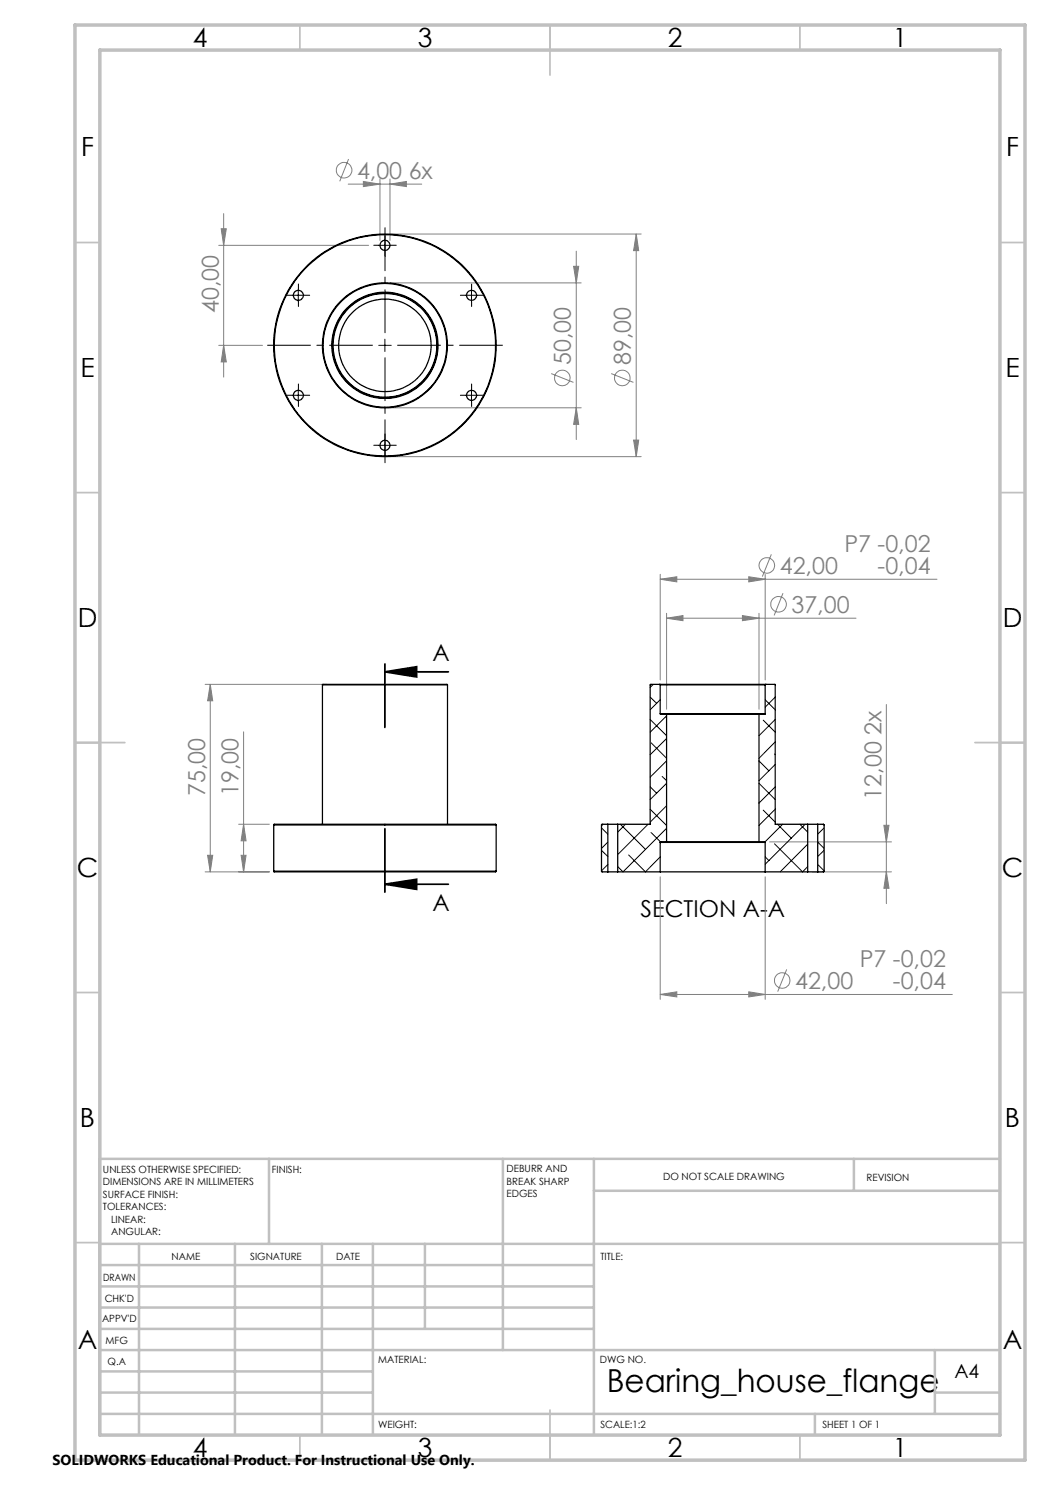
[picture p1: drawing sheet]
<svg xmlns="http://www.w3.org/2000/svg" width="210mm" height="297mm" viewBox="0 0 210 297" stroke-linecap="round" stroke-linejoin="round" font-family="sans-serif">
<g fill="none" stroke="#808080" stroke-width=".2">
<path d="M69.6 36.8h14.7M69.7 31.8l-1.8 4.5M72.7 36.3l3.3 .5-3.3 .5zM76 35.8v12.3M78 36.8l3.3-.5v1zM78 35.8v12.3M43.7 49.1h30M44.2 45.8h1.1l-.6 3.3zM44.7 42.7v32.7M78 46.8h50.2M78 56.6h38.2M114.7 53.3h1l-.4 3.3z"/>
<path d="M115.3 50.2v37.7M127.2 46.8v44.5M127.2 46.8l.5 3.3h-1zM43.7 69.1h8.8M44.7 69.1l.6 3.3h-1.1zM110.2 74.7l4.5 1.8M122.2 74.7l4.5 1.8M78 91.3h50.2M78 81.6h38.2M115.3 81.6l.4 3.3h-1zM126.7 88h1l-.5 3.3zM132 115.8l3.4-.4v1z"/>
<path d="M132 114.9v21.1M132 115.8h55.4M149.8 115.4l3.2 .4-3.2 .6zM153 114.9v21.1M154.3 110.9l-1.8 4.4M156.6 118.6l-1.8 4.5M41 136.9h24.4M42.1 136.9l.4 3.3h-1zM42.1 136.9v37.5M133.3 123.6l3.3-.5v1zM133.3 122.7v19.1M133.3 123.6h37.9"/>
<path d="M148.5 123.1l3.3 .5-3.3 .5zM151.8 122.7v19.1M48.7 146.4v28M177.3 140.9v39.8M41 174.4h12.9M41.5 171.1h1l-.4 3.3zM47.7 164.8h6.2M48.2 171.1h1l-.5 3.3zM48.7 164.8l.5 3.4h-1zM132 175.4v24.5M153 175.4v24.5M153.9 168.4h24.4"/>
<path d="M162.6 174.4h15.7M176.8 165.1h1l-.5 3.3zM177.3 174.4l.5 3.3h-1zM132 198.9l3.4-.5v1zM132 198.9h58.5M149.8 198.4l3.2 .5-3.2 .5zM157.3 193.9l-1.8 4.4"/>
<circle cx="68.8" cy="34" r="1.55"/>
<circle cx="112.5" cy="75.6" r="1.55"/>
<circle cx="124.5" cy="75.6" r="1.55"/>
<circle cx="153.4" cy="113.1" r="1.55"/>
<circle cx="155.7" cy="120.9" r="1.56"/>
<circle cx="156.5" cy="196.1" r="1.55"/>
</g>
<path d="M77 134.4h12.7M77 132.8v12.7M77 134.4l6.3-1.1v2.1zM77 165.7v12.7M77 176.8h12.7M77 176.8l6.3-.9v2z" fill="none" stroke="#000" stroke-width=".35"/>
<path d="M74.5 69.1h-21M77 66.6v-21M77 71.6v21M79.5 69.1h21" fill="none" stroke="#000" stroke-width=".2" stroke-dasharray="15.2 1.3 1.3 1.3" stroke-dashoffset="6.6"/>
<g fill="none" stroke="#000" stroke-width=".2" stroke-dasharray="15.2 1.3 1.3 1.3">
<path d="M58.4 59.1h-1M59.7 57.8v-1M60.9 59.1h1M75.8 49.1h-1M77 47.8v-1M77 50.3v1M78.3 49.1h1M93.1 59.1h-1M94.3 57.8v-1M95.6 59.1h1M58.4 79.1h-1M59.7 77.8v-1"/>
<path d="M59.7 60.3v1M60.9 79.1h1M93.1 79.1h-1M94.3 60.3v1M94.3 77.8v-1M95.6 79.1h1M59.7 80.3v1M75.8 89.1h-1M77 87.8v-1M77 90.3v1M78.3 89.1h1M94.3 80.3v1"/>
</g>
<g fill="none" stroke="#000" stroke-width=".2">
<path d="M58.4 59.1h2.5M59.7 57.8v2.5M75.7 49.1h2.5M77 47.8v2.5M93.1 59.1h2.5M94.3 57.8v2.5M58.4 79.1h2.5M59.7 77.8v2.5M75.7 69.1h2.5M77 67.8v2.5M93.1 79.1h2.5M94.3 77.8v2.5"/>
<path d="M75.7 89.1h2.5M77 87.8v2.5"/>
</g>
<g fill="none" stroke="#c0c0c0" stroke-width=".35">
<path d="M60 5v5M110 5v10M160 5v5M15 48.5h5M200 48.5h5M15 98.5h5M200 98.5h5M15 148.5h10M195 148.5h10M15 198.5h5M200 198.5h5M15 248.5h5"/>
<path d="M200 248.5h5M60 287v5M110 282v10M160 287v5"/>
</g>
<g fill="none" stroke="#c0c0c0" stroke-width=".5">
<path d="M53.8 231.8v17M100.6 231.8v38.2M118.8 231.8v55.2M118.8 238.2h81.2M170.8 231.8v6.4M200 231.8h-180v55.2M20 248.8h180M20 257.3h98.8M20 253h98.8M27.8 248.8v38.2M47 248.8v38.2M64.4 248.8v38.2"/>
<path d="M74.6 248.8v38.2M85 248.8v17M20 265.8h98.8M20 261.5h98.8M20 278.5h54.6M20 274.3h54.6M20 270h180M187 278.5h13M187 270v12.8M20 282.8h180M163 282.8v4.2"/>
</g>
<path d="M15 5h190v287h-190zM20 10h180v277h-180z" fill="none" stroke="#c0c0c0" stroke-width=".7"/>
<path d="M77 134.4l6.3-1.1v2.1zM77 176.8l6.3-.9v2z" fill="#000"/>
<g fill="#808080">
<path d="M148.5 123.1l3.3 .5-3.3 .5zM133.3 123.6l3.3-.5v1z"/>
<path d="M72.7 36.3l3.3 .5-3.3 .5zM78 36.8l3.3-.5v1zM132 115.8l3.4-.4v1zM149.8 115.4l3.2 .4-3.2 .6zM132 198.9l3.4-.5v1zM149.8 198.4l3.2 .5-3.2 .5z"/>
<path d="M42.1 136.9l.4 3.3h-1zM41.5 171.1h1l-.4 3.3zM48.7 164.8l.5 3.4h-1zM48.2 171.1h1l-.5 3.3zM44.2 45.8h1.1l-.6 3.3zM44.7 69.1l.6 3.3h-1.1zM127.2 46.8l.5 3.3h-1zM126.7 88h1l-.5 3.3zM114.7 53.3h1l-.4 3.3zM115.3 81.6l.4 3.3h-1zM176.8 165.1h1l-.5 3.3zM177.3 174.4l.5 3.3h-1z"/>
</g>
<g fill="none" stroke="#000" stroke-width=".25">
<path d="M64.5 137l.1-.1h24.8l.1 .1M64.5 137h25M64.5 137v27.8M89.5 137v27.8M131.9 136.9h-1.8l-.1 .1v27.8h-6.5M131.9 136.9l.1 .1M131.9 136.9h21.3M132 137h21M132 137v5.7M153 137v5.7M153.2 136.9l-.2 .1M153.2 136.9h1.8v27.9h6.5"/>
<path d="M132 142.7l.2 .2h1.1M132 142.7h21M133.3 142.9h18.5M133.3 142.9v25.5M151.8 142.9v25.5M153 142.7v.2h-1.2M54.8 165v-.2h44.3l.1 .2M54.8 174.2v.2h44.3l.1-.2M54.8 165h44.4M54.8 174.2h44.4M54.8 165v9.2M99.2 165v9.2"/>
<path d="M121.6 164.8l-1.3 .2v9.3l1.3 .1M121.6 164.8h1.9M121.6 174.4h1.9M121.6 164.8v9.6M123.5 174.4h8.5M123.5 164.8v9.6M132 168.5h21M132 174.4h21M132 168.5v5.9M133.3 168.4l-1.3 .1M133.3 168.4h18.5M151.8 168.4h1.2v.1"/>
<path d="M153 174.4h8.5M153 168.5v5.9M161.5 164.8h2M161.5 174.4h2M161.5 164.8v9.6M163.5 164.8h1.2l.1 .2v9.2l-.1 .2h-1.2M163.5 164.8v9.6"/>
<circle cx="59.7" cy="59.1" r="1"/>
<circle cx="77" cy="49.1" r="1"/>
<circle cx="94.3" cy="59.1" r="1"/>
<circle cx="59.7" cy="79.1" r="1"/>
<circle cx="77" cy="69.1" r="12.4"/>
<circle cx="77" cy="69.1" r="22.1"/>
<circle cx="77" cy="69.1" r="22.2"/>
<circle cx="77" cy="69.1" r="12.5"/>
<circle cx="77" cy="69.1" r="10.6"/>
<circle cx="77" cy="69.1" r="10.5"/>
<circle cx="77" cy="69.1" r="9.2"/>
<circle cx="77" cy="69.1" r="10.4"/>
<circle cx="94.3" cy="79.1" r="1"/>
<circle cx="77" cy="89.1" r="1"/>
</g>
<g fill="none" stroke="#000" stroke-width=".2">
<path d="M130 139.4l1.3 1.3M130.7 136.9l-.7 .6M132 139.9l-2 2.1M153 139.9l2 2.1M155 139.4l-2 2M130 157.4l1.3 1.2M130 143.9l3.3 3.2M130.2 148.6l3.1 3.1M132.4 155.3l.9 .8M133.3 143.2l-3.3 3.2M133.3 147.7l-3.3 3.3M133.3 152.2l-3.3 3.2"/>
<path d="M133.3 156.7l-3.3 3.2M151.8 156.7l3.2 3.2M151.8 152.2l2 2M152.6 144l2.4 2.4M154.9 150.8l.1 .2M155 143.9l-3.2 3.2M155 148.4l-3.2 3.3M155 152.9l-3.2 3.2M155 157.4l-3.2 3.2M120.3 170.1l1.3 1.2M120.3 165.6l1.3 1.2M120.6 164.8l-.3 .4"/>
<path d="M121.6 168.4l-1.3 1.3M121.6 172.9l-1.3 1.3M124.1 164.8l5 5.1M125.1 164.8l-1.6 1.6M125.7 171l3.4 3.4 2.9-3M129.6 164.8l-6.1 6.1M130 161.9l3.3 3.2M130.2 166.5l1.9 1.9M133.3 161.1l-3.3 3.3M133.3 165.7l-8.7 8.7-1.1-1.1M152.6 162l2.4 2.4M153 171.4l.8 .7"/>
<path d="M154.9 168.8l5.6 5.6 1-1.1M155 161.9l-3.2 3.2M155.5 164.8l2.8 2.8M156.5 164.8l-3.5 3.6M160 164.8l1.5 1.6M161 164.8l-8 8.1M161.5 168.8l-5.5 5.6M163.5 172.9l1.3 1.3M163.5 168.4l1.3 1.3M164.8 165.6l-1.3 1.2M164.8 170.1l-1.3 1.2"/>
</g>
<text font-size="6.3" x="121.3" y="278.4">Bearing_house_flange</text>
<g font-size="5.3">
<text x="38.5" y="9.5">4</text>
<text x="83.5" y="9.5">3</text>
<text x="133.6" y="9.5">2</text>
<text x="178.6" y="9.5">1</text>
<text x="16.2" y="31.2">F</text>
<text x="201.2" y="31.2">F</text>
<text x="16.1" y="75.5">E</text>
<text x="201.1" y="75.5">E</text>
<text x="15.5" y="125.5">D</text>
<text x="200.5" y="125.5">D</text>
<text x="15.4" y="175.5">C</text>
<text x="200.4" y="175.5">C</text>
<text x="16" y="225.5">B</text>
<text x="201" y="225.5">B</text>
<text x="15.5" y="269.7">A</text>
<text x="200.5" y="269.7">A</text>
<text x="38.5" y="291.5">4</text>
<text x="83.5" y="291.5">3</text>
<text x="133.6" y="291.5">2</text>
<text x="178.6" y="291.5">1</text>
</g>
<g font-size="4.7" fill="#808080">
<text x="71.4" y="35.7">4,00 6x</text>
<text x="43.7" y="62.6" transform="rotate(-90 43.7 62.6)">40,00</text>
<text x="114.2" y="73" transform="rotate(-90 114.2 73)">50,00</text>
<text x="126.2" y="73" transform="rotate(-90 126.2 73)">89,00</text>
<text x="168.9" y="110.3">P7 -0,02</text>
<text x="156" y="114.8">42,00</text>
<text x="175.5" y="114.8">-0,04</text>
<text x="158.3" y="122.6">37,00</text>
<text x="41" y="159.3" transform="rotate(-90 41 159.3)">75,00</text>
<text x="47.7" y="159.3" transform="rotate(-90 47.7 159.3)">19,00</text>
<text x="176.3" y="159.9" transform="rotate(-90 176.3 159.9)">12,00 2x</text>
<text x="159" y="197.8">42,00</text>
<text x="172" y="193.3">P7 -0,02</text>
<text x="178.6" y="197.9">-0,04</text>
</g>
<g font-size="4.7">
<text x="86.5" y="132.2">A</text>
<text x="86.5" y="182.2">A</text>
<text x="128.1" y="183.4">SECTION A-A</text>
</g>
<text font-size="3.9" x="190.9" y="275.5">A4</text>
<text font-size="2.9" x="10.5" y="292.9">SOLIDWORKS Educational Product. For Instructional Use Only.</text>
<g font-size="2">
<text x="20.6" y="234.6">UNLESS OTHERWISE SPECIFIED:</text>
<text x="20.6" y="237.1">DIMENSIONS ARE IN MILLIMETERS</text>
<text x="20.6" y="239.6">SURFACE FINISH:</text>
<text x="54.4" y="234.6">FINISH:</text>
<text x="101.3" y="234.5">DEBURR AND</text>
<text x="101.3" y="237">BREAK SHARP</text>
<text x="101.3" y="239.5">EDGES</text>
<text x="132.6" y="236">DO NOT SCALE DRAWING</text>
<text x="173.3" y="236.2">REVISION</text>
<text x="20.6" y="242.1">TOLERANCES:</text>
<text x="22.2" y="244.6">LINEAR:</text>
<text x="22.2" y="247.1">ANGULAR:</text>
<text x="34.3" y="252">NAME</text>
<text x="50" y="251.9">SIGNATURE</text>
<text x="67.2" y="251.9">DATE</text>
<text x="120.1" y="251.9">TITLE:</text>
<text x="20.6" y="256.1">DRAWN</text>
<text x="20.9" y="260.3">CHK'D</text>
<text x="20.4" y="264.4">APPV'D</text>
<text x="21.1" y="268.8">MFG</text>
<text x="21.5" y="273">Q.A</text>
<text x="75.6" y="272.5">MATERIAL:</text>
<text x="120" y="272.5">DWG NO.</text>
<text x="75.6" y="285.5">WEIGHT:</text>
<text x="120.1" y="285.6">SCALE:1:2</text>
<text x="164.5" y="285.6">SHEET 1 OF 1</text>
</g>
</svg>
